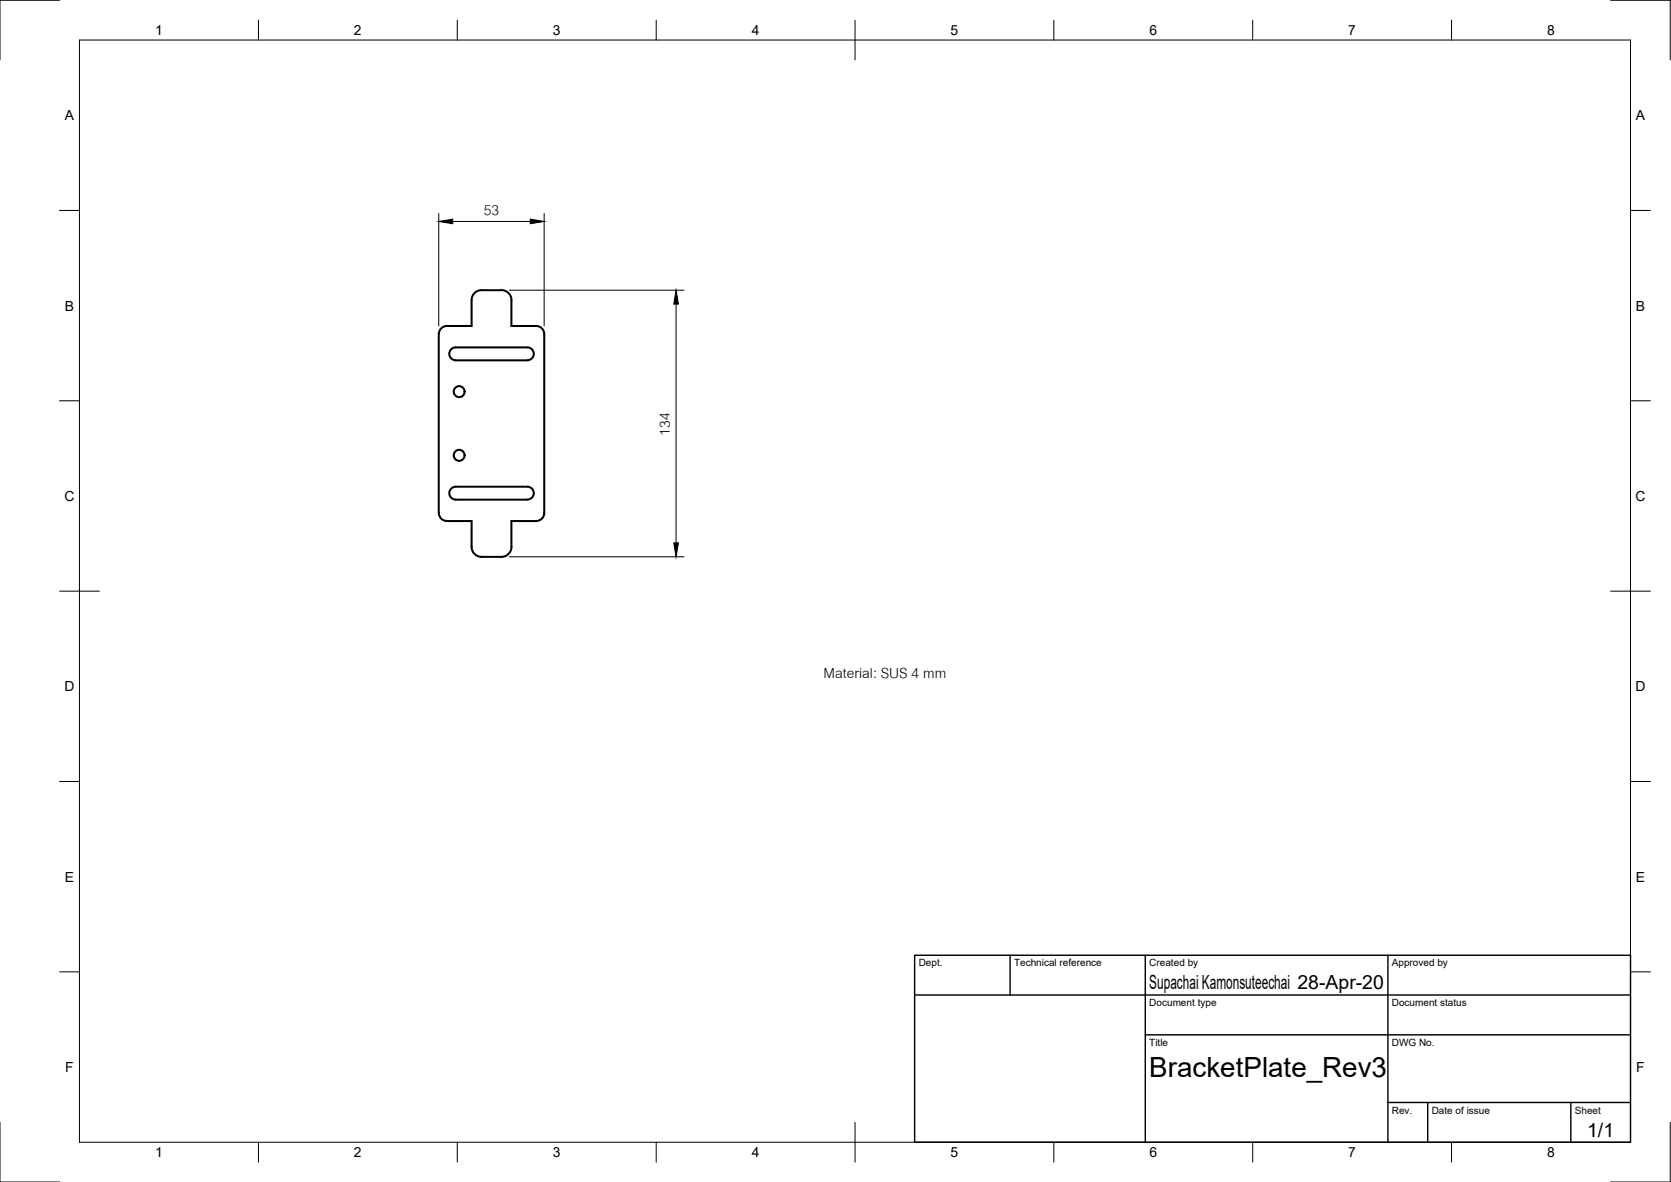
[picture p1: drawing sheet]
<svg xmlns="http://www.w3.org/2000/svg" width="420mm" height="297mm" viewBox="0 0 420 297" stroke-linecap="round" stroke-linejoin="round" font-family="sans-serif">
<!-- layer: Visible -->
<g fill="none" stroke="#000" stroke-width=".51">
<path d="M119.1 73.8a2.4 2.4 0 0 1 2-.9h5a2.48 2.48 0 0 1 2.5 2.5v6.5h6.2a2 2 0 0 1 2 2v45a2.04 2.04 0 0 1-2 2h-6.2v6.5a2.51 2.51 0 0 1-2.5 2.5h-5a2.51 2.51 0 0 1-2.5-2.5v-6.5h-6.3a2 2 0 0 1-2-2v-45a2 2 0 0 1 2-2h6.3v-6.5v-.6zM114.6 90.6h18M132.6 90.5a1.62 1.62 0 0 0 1.6-1.6 1.62 1.62 0 0 0-1.6-1.6h-18a1.62 1.62 0 0 0-1.6 1.6 1.62 1.62 0 0 0 1.6 1.6M114.6 125.6h18M132.6 125.5a1.62 1.62 0 0 0 1.6-1.6 1.62 1.62 0 0 0-1.6-1.6h-18a1.62 1.62 0 0 0-1.6 1.6 1.62 1.62 0 0 0 1.6 1.6"/>
<circle cx="115.4" cy="98.4" r="1.38"/>
<circle cx="115.4" cy="114.4" r="1.38"/>
</g>
<!-- layer: Border -->
<g fill="none" stroke="#000" stroke-width=".25">
<path d="M15 .1h-15v15M20 10.1h390v276.9h-390zM65 5.1v5M115 5.1v5M165 5.1v5M215 5.1v10M265 5.1v5M315 5.1v5M365 5.1v5M405 .1h15v15M15 52.9h5M410 52.9h5"/>
<path d="M15 100.7h5M410 100.7h5M15 148.6h10M405 148.6h10M15 196.4h5M410 196.4h5M15 244.2h5M410 244.2h5M0 282.1v14.9h15M65 287v5M115 287v5M165 287v5"/>
<path d="M215 282.1v9.9M265 287v5M315 287v5M365 287v5M420 282.1v14.9h-15"/>
</g>
<!-- layer: TitleBlock -->
<path d="M230 240.1h180v46.9h-180zM230 250h180M254 240.1v9.9M288 240.1v46.9M349 240.1v46.9M288 260.1h122M349 277.1h61M359 277.1v9.9M395 277.1v9.9" fill="none" stroke="#000" stroke-width=".36"/>
<!-- layer: Dimensions -->
<path d="M110.3 53.6v28.3M113.8 55.7h19.5M136.8 53.6v28.3M128.1 72.9h43.9M170 76.4v60M128.1 139.9h43.9" fill="none" stroke="#000" stroke-width=".25"/>
<path d="M110.3 55.7l3.5-.6v1.1zM133.3 55.1l3.5 .6-3.5 .5zM170 72.9l.6 3.5h-1.2zM169.4 136.4h1.2l-.6 3.5z" fill="#000" stroke="#000" stroke-width=".25"/>
<text font-size="7" x="289" y="270.6">BracketPlate_Rev3</text>
<g font-size="5.3">
<text x="121.6" y="54.1">53</text>
<text x="168.4" y="109.5" transform="rotate(-90 168.4 109.5)">134</text>
<text x="207.1" y="170.4">Material: SUS 4 mm</text>
</g>
<g font-size="4.9">
<text x="289" y="248.5">Supachai Kamonsuteechai 28-Apr-20</text>
<text x="399.1" y="285.7">1/1</text>
</g>
<g font-size="3.5">
<text x="39" y="8.8">1</text>
<text x="89" y="8.8">2</text>
<text x="139" y="8.8">3</text>
<text x="189" y="8.8">4</text>
<text x="239" y="8.8">5</text>
<text x="289" y="8.8">6</text>
<text x="339" y="8.8">7</text>
<text x="389" y="8.8">8</text>
<text x="16.3" y="30.2">A</text>
<text x="411.3" y="30.2">A</text>
<text x="16.3" y="78">B</text>
<text x="411.3" y="78">B</text>
<text x="16.2" y="125.9">C</text>
<text x="411.2" y="125.9">C</text>
<text x="16.2" y="173.7">D</text>
<text x="411.2" y="173.7">D</text>
<text x="16.3" y="221.6">E</text>
<text x="411.3" y="221.6">E</text>
<text x="16.4" y="269.4">F</text>
<text x="411.4" y="269.4">F</text>
<text x="39" y="290.8">1</text>
<text x="89" y="290.8">2</text>
<text x="139" y="290.8">3</text>
<text x="189" y="290.8">4</text>
<text x="239" y="290.8">5</text>
<text x="289" y="290.8">6</text>
<text x="339" y="290.8">7</text>
<text x="389" y="290.8">8</text>
</g>
<g font-size="2.5">
<text x="231" y="242.9">Dept.</text>
<text x="255" y="242.9">Technical reference</text>
<text x="289" y="242.9">Created by</text>
<text x="350" y="242.9">Approved by</text>
<text x="289" y="252.8">Document type</text>
<text x="350" y="252.8">Document status</text>
<text x="289" y="262.9">Title</text>
<text x="350" y="262.9">DWG No.</text>
<text x="350" y="279.9">Rev.</text>
<text x="360" y="279.9">Date of issue</text>
<text x="396" y="279.9">Sheet</text>
</g>
</svg>
